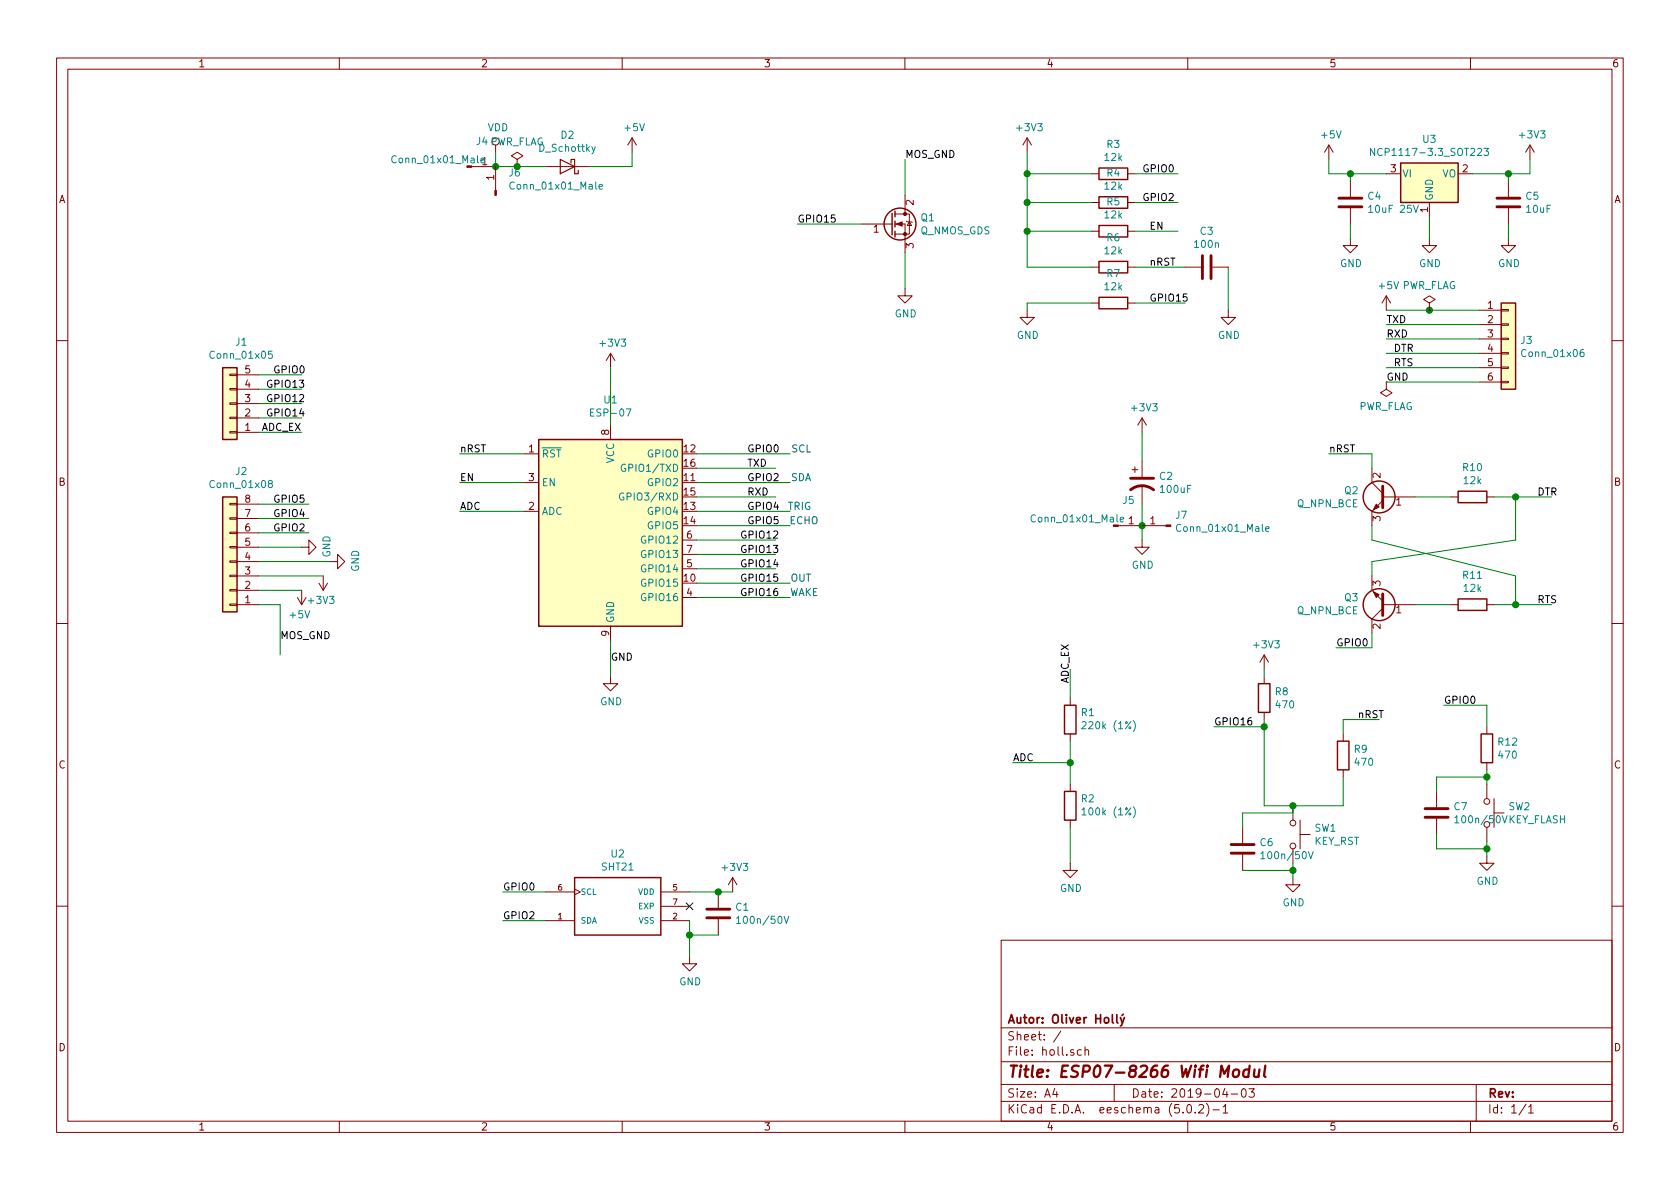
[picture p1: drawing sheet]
EESchema Schematic File Version 4
LIBS:ESP12-cache
EELAYER 26 0
EELAYER END
$Descr A4 11693 8268
encoding utf-8
Sheet 1 1
Title "ESP07-8266 Wifi Modul"
Date "2019-04-03"
Rev ""
Comp "Autor: Oliver Hollý"
Comment1 ""
Comment2 ""
Comment3 ""
Comment4 ""
$EndDescr
$Comp
L power:+3V3 #PWR0101
U 1 1
P 4250 2550
F 0 "#PWR0101" H 4250 2400 50  0001 C CNN
F 1 "+3V3" H 4265 2723 50  0000 C CNN
F 2 "" H 4250 2550 50  0001 C CNN
F 3 "" H 4250 2550 50  0001 C CNN
	1    4250 2550
	1    0    0    -1  
$EndComp
Wire Wire Line
	4250 2550 4250 2950
$Comp
L power:GND #PWR0102
U 1 1
P 4250 4700
F 0 "#PWR0102" H 4250 4450 50  0001 C CNN
F 1 "GND" H 4255 4527 50  0000 C CNN
F 2 "" H 4250 4700 50  0001 C CNN
F 3 "" H 4250 4700 50  0001 C CNN
	1    4250 4700
	1    0    0    -1  
$EndComp
Wire Wire Line
	4250 4700 4250 4450
$Comp
L Regulator_Linear:NCP1117-3.3_SOT223 U3
U 1 1
P 9950 1200
F 0 "U3" H 9950 1442 50  0000 C CNN
F 1 "NCP1117-3.3_SOT223" H 9950 1351 50  0000 C CNN
F 2 "Package_TO_SOT_SMD:SOT-223-3_TabPin2" H 9950 1400 50  0001 C CNN
F 3 "http://www.onsemi.com/pub_link/Collateral/NCP1117-D.PDF" H 10050 950 50  0001 C CNN
	1    9950 1200
	1    0    0    -1  
$EndComp
$Comp
L power:GND #PWR0103
U 1 1
P 9950 1650
F 0 "#PWR0103" H 9950 1400 50  0001 C CNN
F 1 "GND" H 9955 1477 50  0000 C CNN
F 2 "" H 9950 1650 50  0001 C CNN
F 3 "" H 9950 1650 50  0001 C CNN
	1    9950 1650
	1    0    0    -1  
$EndComp
$Comp
L power:GND #PWR0104
U 1 1
P 9400 1650
F 0 "#PWR0104" H 9400 1400 50  0001 C CNN
F 1 "GND" H 9405 1477 50  0000 C CNN
F 2 "" H 9400 1650 50  0001 C CNN
F 3 "" H 9400 1650 50  0001 C CNN
	1    9400 1650
	1    0    0    -1  
$EndComp
$Comp
L power:GND #PWR0105
U 1 1
P 10500 1650
F 0 "#PWR0105" H 10500 1400 50  0001 C CNN
F 1 "GND" H 10505 1477 50  0000 C CNN
F 2 "" H 10500 1650 50  0001 C CNN
F 3 "" H 10500 1650 50  0001 C CNN
	1    10500 1650
	1    0    0    -1  
$EndComp
$Comp
L power:+5V #PWR0106
U 1 1
P 9250 1100
F 0 "#PWR0106" H 9250 950 50  0001 C CNN
F 1 "+5V" H 9265 1273 50  0000 C CNN
F 2 "" H 9250 1100 50  0001 C CNN
F 3 "" H 9250 1100 50  0001 C CNN
	1    9250 1100
	1    0    0    -1  
$EndComp
$Comp
L power:+3V3 #PWR0107
U 1 1
P 10650 1100
F 0 "#PWR0107" H 10650 950 50  0001 C CNN
F 1 "+3V3" H 10665 1273 50  0000 C CNN
F 2 "" H 10650 1100 50  0001 C CNN
F 3 "" H 10650 1100 50  0001 C CNN
	1    10650 1100
	1    0    0    -1  
$EndComp
Wire Wire Line
	9250 1100 9250 1200
Wire Wire Line
	9250 1200 9400 1200
Wire Wire Line
	10650 1100 10650 1200
Wire Wire Line
	10650 1200 10500 1200
Wire Wire Line
	9950 1500 9950 1650
$Comp
L Device:C C5
U 1 1
P 10500 1400
F 0 "C5" H 10615 1446 50  0000 L CNN
F 1 "10uF" H 10615 1355 50  0000 L CNN
F 2 "Capacitor_SMD:C_0805_2012Metric_Pad1.15x1.40mm_HandSolder" H 10538 1250 50  0001 C CNN
F 3 "~" H 10500 1400 50  0001 C CNN
	1    10500 1400
	1    0    0    -1  
$EndComp
$Comp
L Device:C C4
U 1 1
P 9400 1400
F 0 "C4" H 9515 1446 50  0000 L CNN
F 1 "10uF 25V" H 9515 1355 50  0000 L CNN
F 2 "Capacitor_SMD:C_0805_2012Metric_Pad1.15x1.40mm_HandSolder" H 9438 1250 50  0001 C CNN
F 3 "~" H 9400 1400 50  0001 C CNN
	1    9400 1400
	1    0    0    -1  
$EndComp
Wire Wire Line
	9400 1650 9400 1550
Wire Wire Line
	9400 1250 9400 1200
Connection ~ 9400 1200
Wire Wire Line
	9400 1200 9650 1200
Wire Wire Line
	10500 1250 10500 1200
Connection ~ 10500 1200
Wire Wire Line
	10500 1200 10250 1200
Wire Wire Line
	10500 1550 10500 1650
Wire Wire Line
	10300 2250 9650 2250
Wire Wire Line
	10300 2350 9650 2350
Wire Wire Line
	10300 2450 9650 2450
Wire Wire Line
	10300 2550 9650 2550
Text Label 9650 2250 0    50   ~ 0
TXD
Text Label 9700 2450 0    50   ~ 0
DTR
Text Label 9650 2650 0    50   ~ 0
GND
$Comp
L Device:Q_NPN_BCE Q2
U 1 1
P 9650 3450
F 0 "Q2" H 9840 3496 50  0000 L CNN
F 1 "Q_NPN_BCE" H 9840 3405 50  0000 L CNN
F 2 "Package_TO_SOT_SMD:SOT-23" H 9850 3550 50  0001 C CNN
F 3 "~" H 9650 3450 50  0001 C CNN
	1    9650 3450
	-1   0    0    -1  
$EndComp
$Comp
L Device:Q_NPN_BCE Q3
U 1 1
P 9650 4200
F 0 "Q3" H 9840 4154 50  0000 L CNN
F 1 "Q_NPN_BCE" H 9840 4245 50  0000 L CNN
F 2 "Package_TO_SOT_SMD:SOT-23" H 9850 4300 50  0001 C CNN
F 3 "~" H 9650 4200 50  0001 C CNN
	1    9650 4200
	-1   0    0    1   
$EndComp
$Comp
L Device:R R10
U 1 1
P 10250 3450
F 0 "R10" V 10043 3450 50  0000 C CNN
F 1 "12k" V 10134 3450 50  0000 C CNN
F 2 "Resistor_SMD:R_0603_1608Metric" V 10180 3450 50  0001 C CNN
F 3 "~" H 10250 3450 50  0001 C CNN
	1    10250 3450
	0    1    1    0   
$EndComp
$Comp
L Device:R R11
U 1 1
P 10250 4200
F 0 "R11" V 10043 4200 50  0000 C CNN
F 1 "12k" V 10134 4200 50  0000 C CNN
F 2 "Resistor_SMD:R_0603_1608Metric" V 10180 4200 50  0001 C CNN
F 3 "~" H 10250 4200 50  0001 C CNN
	1    10250 4200
	0    1    1    0   
$EndComp
Wire Wire Line
	9850 3450 10100 3450
Wire Wire Line
	9850 4200 10100 4200
Wire Wire Line
	9550 3250 9550 3150
Wire Wire Line
	9550 3150 9250 3150
Wire Wire Line
	9550 4400 9550 4500
Wire Wire Line
	9550 4500 9300 4500
Wire Wire Line
	10400 4200 10550 4200
Wire Wire Line
	10400 3450 10550 3450
Wire Wire Line
	9550 3650 9550 3750
Wire Wire Line
	9550 3750 10550 4000
Wire Wire Line
	10550 4000 10550 4200
Connection ~ 10550 4200
Wire Wire Line
	10550 4200 10800 4200
Wire Wire Line
	9550 4000 9550 3900
Wire Wire Line
	9550 3900 10550 3750
Wire Wire Line
	10550 3750 10550 3450
Connection ~ 10550 3450
Wire Wire Line
	10550 3450 10800 3450
Text Label 10700 3450 0    50   ~ 0
DTR
Text Label 10700 4200 0    50   ~ 0
RTS
Text Label 9250 3150 0    50   ~ 0
nRST
Text Label 9300 4500 0    50   ~ 0
GPIO0
$Comp
L Device:R R12
U 1 1
P 10350 5200
F 0 "R12" H 10420 5246 50  0000 L CNN
F 1 "470" H 10420 5155 50  0000 L CNN
F 2 "Resistor_SMD:R_0603_1608Metric" V 10280 5200 50  0001 C CNN
F 3 "~" H 10350 5200 50  0001 C CNN
	1    10350 5200
	1    0    0    -1  
$EndComp
$Comp
L power:GND #PWR0108
U 1 1
P 10350 5950
F 0 "#PWR0108" H 10350 5700 50  0001 C CNN
F 1 "GND" H 10355 5777 50  0000 C CNN
F 2 "" H 10350 5950 50  0001 C CNN
F 3 "" H 10350 5950 50  0001 C CNN
	1    10350 5950
	1    0    0    -1  
$EndComp
$Comp
L Switch:SW_Push SW2
U 1 1
P 10350 5650
F 0 "SW2" V 10304 5798 50  0000 L CNN
F 1 "KEY_FLASH" V 10395 5798 50  0000 L CNN
F 2 "Button_Switch_SMD:SW_SPST_CK_RS282G05A3" H 10350 5850 50  0001 C CNN
F 3 "" H 10350 5850 50  0001 C CNN
	1    10350 5650
	0    1    1    0   
$EndComp
Wire Wire Line
	10350 5950 10350 5900
Wire Wire Line
	10350 5450 10350 5400
Wire Wire Line
	10350 5050 10350 4900
Wire Wire Line
	10350 4900 10050 4900
Text Label 10050 4900 0    50   ~ 0
GPIO0
$Comp
L power:+3V3 #PWR0109
U 1 1
P 8800 4650
F 0 "#PWR0109" H 8800 4500 50  0001 C CNN
F 1 "+3V3" H 8815 4823 50  0000 C CNN
F 2 "" H 8800 4650 50  0001 C CNN
F 3 "" H 8800 4650 50  0001 C CNN
	1    8800 4650
	1    0    0    -1  
$EndComp
$Comp
L Device:R R8
U 1 1
P 8800 4850
F 0 "R8" H 8870 4896 50  0000 L CNN
F 1 "470" H 8870 4805 50  0000 L CNN
F 2 "Resistor_SMD:R_0603_1608Metric" V 8730 4850 50  0001 C CNN
F 3 "~" H 8800 4850 50  0001 C CNN
	1    8800 4850
	1    0    0    -1  
$EndComp
$Comp
L Switch:SW_Push SW1
U 1 1
P 9000 5800
F 0 "SW1" V 8954 5948 50  0000 L CNN
F 1 "KEY_RST" V 9045 5948 50  0000 L CNN
F 2 "Button_Switch_SMD:SW_SPST_CK_RS282G05A3" H 9000 6000 50  0001 C CNN
F 3 "" H 9000 6000 50  0001 C CNN
	1    9000 5800
	0    1    1    0   
$EndComp
$Comp
L power:GND #PWR0110
U 1 1
P 9000 6100
F 0 "#PWR0110" H 9000 5850 50  0001 C CNN
F 1 "GND" H 9005 5927 50  0000 C CNN
F 2 "" H 9000 6100 50  0001 C CNN
F 3 "" H 9000 6100 50  0001 C CNN
	1    9000 6100
	1    0    0    -1  
$EndComp
Wire Wire Line
	8800 4650 8800 4700
Wire Wire Line
	8800 5000 8800 5050
Wire Wire Line
	8800 5600 9000 5600
$Comp
L Device:R R9
U 1 1
P 9350 5250
F 0 "R9" H 9420 5296 50  0000 L CNN
F 1 "470" H 9420 5205 50  0000 L CNN
F 2 "Resistor_SMD:R_0603_1608Metric" V 9280 5250 50  0001 C CNN
F 3 "~" H 9350 5250 50  0001 C CNN
	1    9350 5250
	1    0    0    -1  
$EndComp
Wire Wire Line
	9000 5600 9350 5600
Wire Wire Line
	9350 5600 9350 5400
Connection ~ 9000 5600
Wire Wire Line
	9350 5100 9350 5000
Wire Wire Line
	9350 5000 9600 5000
Text Label 9450 5000 0    50   ~ 0
nRST
Wire Wire Line
	8800 5050 8450 5050
Connection ~ 8800 5050
Text Label 8450 5050 0    50   ~ 0
GPIO16
Wire Wire Line
	9000 6100 9000 6050
Wire Wire Line
	3650 3550 3200 3550
Text Label 3200 3550 0    50   ~ 0
ADC
$Comp
L Device:R R1
U 1 1
P 7450 5000
F 0 "R1" H 7380 4954 50  0000 R CNN
F 1 "220k (1%)" H 7380 5045 50  0000 R CNN
F 2 "Resistor_SMD:R_0603_1608Metric" V 7380 5000 50  0001 C CNN
F 3 "~" H 7450 5000 50  0001 C CNN
	1    7450 5000
	-1   0    0    1   
$EndComp
$Comp
L Device:R R2
U 1 1
P 7450 5600
F 0 "R2" H 7380 5554 50  0000 R CNN
F 1 "100k (1%)" H 7380 5645 50  0000 R CNN
F 2 "Resistor_SMD:R_0603_1608Metric" V 7380 5600 50  0001 C CNN
F 3 "~" H 7450 5600 50  0001 C CNN
	1    7450 5600
	-1   0    0    1   
$EndComp
Wire Wire Line
	7450 4850 7450 4650
Wire Wire Line
	7450 5450 7450 5300
$Comp
L power:GND #PWR0111
U 1 1
P 7450 6000
F 0 "#PWR0111" H 7450 5750 50  0001 C CNN
F 1 "GND" H 7455 5827 50  0000 C CNN
F 2 "" H 7450 6000 50  0001 C CNN
F 3 "" H 7450 6000 50  0001 C CNN
	1    7450 6000
	1    0    0    -1  
$EndComp
Wire Wire Line
	7450 5750 7450 6000
Connection ~ 7450 5300
Wire Wire Line
	7450 5300 7450 5150
Text Label 7050 5300 0    50   ~ 0
ADC
Text Label 7450 4750 1    50   ~ 0
ADC_EX
$Comp
L power:+3V3 #PWR0112
U 1 1
P 7150 1050
F 0 "#PWR0112" H 7150 900 50  0001 C CNN
F 1 "+3V3" H 7165 1223 50  0000 C CNN
F 2 "" H 7150 1050 50  0001 C CNN
F 3 "" H 7150 1050 50  0001 C CNN
	1    7150 1050
	1    0    0    -1  
$EndComp
$Comp
L Device:R R3
U 1 1
P 7750 1200
F 0 "R3" V 7543 1200 50  0000 C CNN
F 1 "12k" V 7634 1200 50  0000 C CNN
F 2 "Resistor_SMD:R_0603_1608Metric" V 7680 1200 50  0001 C CNN
F 3 "~" H 7750 1200 50  0001 C CNN
	1    7750 1200
	0    1    1    0   
$EndComp
$Comp
L Device:R R4
U 1 1
P 7750 1400
F 0 "R4" V 7543 1400 50  0000 C CNN
F 1 "12k" V 7634 1400 50  0000 C CNN
F 2 "Resistor_SMD:R_0603_1608Metric" V 7680 1400 50  0001 C CNN
F 3 "~" H 7750 1400 50  0001 C CNN
	1    7750 1400
	0    1    1    0   
$EndComp
$Comp
L Device:R R5
U 1 1
P 7750 1600
F 0 "R5" V 7543 1600 50  0000 C CNN
F 1 "12k" V 7634 1600 50  0000 C CNN
F 2 "Resistor_SMD:R_0603_1608Metric" V 7680 1600 50  0001 C CNN
F 3 "~" H 7750 1600 50  0001 C CNN
	1    7750 1600
	0    1    1    0   
$EndComp
$Comp
L Device:R R6
U 1 1
P 7750 1850
F 0 "R6" V 7543 1850 50  0000 C CNN
F 1 "12k" V 7634 1850 50  0000 C CNN
F 2 "Resistor_SMD:R_0603_1608Metric" V 7680 1850 50  0001 C CNN
F 3 "~" H 7750 1850 50  0001 C CNN
	1    7750 1850
	0    1    1    0   
$EndComp
$Comp
L Device:R R7
U 1 1
P 7750 2100
F 0 "R7" V 7543 2100 50  0000 C CNN
F 1 "12k" V 7634 2100 50  0000 C CNN
F 2 "Resistor_SMD:R_0603_1608Metric" V 7680 2100 50  0001 C CNN
F 3 "~" H 7750 2100 50  0001 C CNN
	1    7750 2100
	0    1    1    0   
$EndComp
$Comp
L power:GND #PWR0113
U 1 1
P 7150 2150
F 0 "#PWR0113" H 7150 1900 50  0001 C CNN
F 1 "GND" H 7155 1977 50  0000 C CNN
F 2 "" H 7150 2150 50  0001 C CNN
F 3 "" H 7150 2150 50  0001 C CNN
	1    7150 2150
	1    0    0    -1  
$EndComp
$Comp
L power:GND #PWR0114
U 1 1
P 8550 2150
F 0 "#PWR0114" H 8550 1900 50  0001 C CNN
F 1 "GND" H 8555 1977 50  0000 C CNN
F 2 "" H 8550 2150 50  0001 C CNN
F 3 "" H 8550 2150 50  0001 C CNN
	1    8550 2150
	1    0    0    -1  
$EndComp
Wire Wire Line
	7150 1050 7150 1200
Wire Wire Line
	7150 1200 7600 1200
Wire Wire Line
	7150 1200 7150 1400
Wire Wire Line
	7150 1850 7600 1850
Connection ~ 7150 1200
Wire Wire Line
	7600 1600 7150 1600
Connection ~ 7150 1600
Wire Wire Line
	7150 1600 7150 1850
Wire Wire Line
	7600 1400 7150 1400
Connection ~ 7150 1400
Wire Wire Line
	7150 1400 7150 1600
$Comp
L Device:C C3
U 1 1
P 8400 1850
F 0 "C3" V 8148 1850 50  0000 C CNN
F 1 "100n" V 8239 1850 50  0000 C CNN
F 2 "Capacitor_SMD:C_0603_1608Metric_Pad1.05x0.95mm_HandSolder" H 8438 1700 50  0001 C CNN
F 3 "~" H 8400 1850 50  0001 C CNN
	1    8400 1850
	0    1    1    0   
$EndComp
Wire Wire Line
	7900 1850 8250 1850
Wire Wire Line
	8550 1850 8550 2150
Wire Wire Line
	7150 2100 7150 2150
Wire Wire Line
	7150 2100 7600 2100
Wire Wire Line
	7900 2100 8250 2100
Wire Wire Line
	7900 1600 8200 1600
Wire Wire Line
	7900 1400 8200 1400
Wire Wire Line
	7900 1200 8200 1200
Text Label 7950 1200 0    50   ~ 0
GPIO0
Text Label 7950 1400 0    50   ~ 0
GPIO2
Text Label 8000 1600 0    50   ~ 0
EN
Text Label 8000 1850 0    50   ~ 0
nRST
Text Label 8000 2100 0    50   ~ 0
GPIO15
$Comp
L power:+3V3 #PWR0115
U 1 1
P 7950 3000
F 0 "#PWR0115" H 7950 2850 50  0001 C CNN
F 1 "+3V3" H 7965 3173 50  0000 C CNN
F 2 "" H 7950 3000 50  0001 C CNN
F 3 "" H 7950 3000 50  0001 C CNN
	1    7950 3000
	1    0    0    -1  
$EndComp
$Comp
L Device:CP1 C2
U 1 1
P 7950 3350
F 0 "C2" H 8065 3396 50  0000 L CNN
F 1 "100uF" H 8065 3305 50  0000 L CNN
F 2 "Capacitor_Tantalum_SMD:CP_EIA-7343-31_Kemet-D_Pad2.25x2.55mm_HandSolder" H 7950 3350 50  0001 C CNN
F 3 "https://cdn.sos.sk/productdata/4e/42/7346cb17/tajd107k016rnj.pdf" H 7950 3350 50  0001 C CNN
	1    7950 3350
	1    0    0    -1  
$EndComp
$Comp
L power:GND #PWR0116
U 1 1
P 7950 3750
F 0 "#PWR0116" H 7950 3500 50  0001 C CNN
F 1 "GND" H 7955 3577 50  0000 C CNN
F 2 "" H 7950 3750 50  0001 C CNN
F 3 "" H 7950 3750 50  0001 C CNN
	1    7950 3750
	1    0    0    -1  
$EndComp
Wire Wire Line
	7950 3000 7950 3200
Wire Wire Line
	7950 3500 7950 3650
Wire Wire Line
	3650 3350 3200 3350
Wire Wire Line
	3650 3150 3200 3150
Wire Wire Line
	4850 3150 5500 3150
Wire Wire Line
	4850 3250 5400 3250
Wire Wire Line
	4850 3350 5500 3350
Wire Wire Line
	4850 3450 5400 3450
Wire Wire Line
	4850 3550 5500 3550
Wire Wire Line
	4850 3650 5500 3650
Wire Wire Line
	4850 3750 5400 3750
Wire Wire Line
	4850 3850 5400 3850
Wire Wire Line
	4850 3950 5400 3950
Wire Wire Line
	4850 4050 5500 4050
Wire Wire Line
	4850 4150 5500 4150
Text Label 5200 3150 0    50   ~ 0
GPIO0
Text Label 5200 3250 0    50   ~ 0
TXD
Text Label 5200 3350 0    50   ~ 0
GPIO2
Text Label 5200 3450 0    50   ~ 0
RXD
Text Label 5150 3750 0    50   ~ 0
GPIO12
Text Label 5150 3850 0    50   ~ 0
GPIO13
Text Label 5150 3950 0    50   ~ 0
GPIO14
Text Label 5150 4050 0    50   ~ 0
GPIO15
Text Label 5150 4150 0    50   ~ 0
GPIO16
Text Label 3200 3350 0    50   ~ 0
EN
Text Label 3200 3150 0    50   ~ 0
nRST
$Comp
L RF_Module:ESP-07 U1
U 1 1
P 4250 3750
F 0 "U1" H 4250 4728 50  0000 C CNN
F 1 "ESP-07" H 4250 4637 50  0000 C CNN
F 2 "RF_Module:ESP-07_1" H 4250 3750 50  0001 C CNN
F 3 "http://wiki.ai-thinker.com/_media/esp8266/esp8266_series_modules_user_manual_v1.1.pdf" H 3900 3850 50  0001 C CNN
	1    4250 3750
	1    0    0    -1  
$EndComp
$Comp
L SHT21:SHT21 U2
U 1 1
P 4300 6300
F 0 "U2" H 4300 6667 50  0000 C CNN
F 1 "SHT21" H 4300 6576 50  0000 C CNN
F 2 "SHT21_FOOTPRINT:nove" H 4300 6300 50  0001 L BNN
F 3 "DFN-6 Sensirion" H 4300 6300 50  0001 L BNN
F 4 "None" H 4300 6300 50  0001 L BNN "Field4"
F 5 "SHT21" H 4300 6300 50  0001 L BNN "Field5"
F 6 "Unavailable" H 4300 6300 50  0001 L BNN "Field6"
F 7 "Sensirion AG" H 4300 6300 50  0001 L BNN "Field7"
F 8 "SHT21 Series 3 V -40 to +125 °C Digital Humidity & Temperature Sensor IC - DFN-6" H 4300 6300 50  0001 L BNN "Field8"
	1    4300 6300
	1    0    0    -1  
$EndComp
Wire Wire Line
	3800 6200 3500 6200
Wire Wire Line
	3800 6400 3500 6400
Wire Wire Line
	4800 6200 5000 6200
Wire Wire Line
	4800 6400 4800 6500
$Comp
L power:+3V3 #PWR0117
U 1 1
P 5100 6200
F 0 "#PWR0117" H 5100 6050 50  0001 C CNN
F 1 "+3V3" H 5115 6373 50  0000 C CNN
F 2 "" H 5100 6200 50  0001 C CNN
F 3 "" H 5100 6200 50  0001 C CNN
	1    5100 6200
	1    0    0    -1  
$EndComp
$Comp
L power:GND #PWR0118
U 1 1
P 4800 6650
F 0 "#PWR0118" H 4800 6400 50  0001 C CNN
F 1 "GND" H 4805 6477 50  0000 C CNN
F 2 "" H 4800 6650 50  0001 C CNN
F 3 "" H 4800 6650 50  0001 C CNN
	1    4800 6650
	1    0    0    -1  
$EndComp
$Comp
L Device:C C1
U 1 1
P 5000 6350
F 0 "C1" H 5115 6396 50  0000 L CNN
F 1 "100n/50V" H 5115 6305 50  0000 L CNN
F 2 "Capacitor_SMD:C_0603_1608Metric_Pad1.05x0.95mm_HandSolder" H 5038 6200 50  0001 C CNN
F 3 "~" H 5000 6350 50  0001 C CNN
	1    5000 6350
	1    0    0    -1  
$EndComp
Connection ~ 5000 6200
Wire Wire Line
	5000 6200 5100 6200
Wire Wire Line
	5000 6500 4800 6500
Connection ~ 4800 6500
Wire Wire Line
	4800 6500 4800 6650
Text Label 3500 6200 0    50   ~ 0
GPIO0
Text Label 3500 6400 0    50   ~ 0
GPIO2
NoConn ~ 4800 6300
$Comp
L Device:Q_NMOS_GDS Q1
U 1 1
P 6200 1550
F 0 "Q1" H 6405 1596 50  0000 L CNN
F 1 "Q_NMOS_GDS" H 6405 1505 50  0000 L CNN
F 2 "Package_TO_SOT_SMD:SOT-23" H 6400 1650 50  0001 C CNN
F 3 "~" H 6200 1550 50  0001 C CNN
	1    6200 1550
	1    0    0    -1  
$EndComp
Text Label 5200 3550 0    50   ~ 0
GPIO4
Text Label 5200 3650 0    50   ~ 0
GPIO5
Wire Wire Line
	6000 1550 5550 1550
Text Label 5550 1550 0    50   ~ 0
GPIO15
Wire Wire Line
	6300 1750 6300 2000
$Comp
L power:GND #PWR0119
U 1 1
P 6300 2000
F 0 "#PWR0119" H 6300 1750 50  0001 C CNN
F 1 "GND" H 6305 1827 50  0000 C CNN
F 2 "" H 6300 2000 50  0001 C CNN
F 3 "" H 6300 2000 50  0001 C CNN
	1    6300 2000
	1    0    0    -1  
$EndComp
Wire Wire Line
	6300 1350 6300 1100
Text Notes 5650 3550 2    50   ~ 0
TRIG
Text Notes 5700 3650 2    50   ~ 0
ECHO
Text Notes 5650 3350 2    50   ~ 0
SDA
Text Notes 5650 3150 2    50   ~ 0
SCL
Text Notes 5650 4050 2    50   ~ 0
OUT
Text Notes 5700 4150 2    50   ~ 0
WAKE
Wire Wire Line
	1800 2700 2100 2700
Wire Wire Line
	1800 2800 2100 2800
Wire Wire Line
	1800 2900 2100 2900
Wire Wire Line
	1800 4100 2100 4100
Wire Wire Line
	1800 4000 2250 4000
Wire Wire Line
	1800 3900 2300 3900
$Comp
L power:+5V #PWR02
U 1 1
P 2100 4100
F 0 "#PWR02" H 2100 3950 50  0001 C CNN
F 1 "+5V" H 2115 4273 50  0000 C CNN
F 2 "" H 2100 4100 50  0001 C CNN
F 3 "" H 2100 4100 50  0001 C CNN
	1    2100 4100
	-1   0    0    1   
$EndComp
$Comp
L power:+3V3 #PWR03
U 1 1
P 2250 4000
F 0 "#PWR03" H 2250 3850 50  0001 C CNN
F 1 "+3V3" H 2265 4173 50  0000 C CNN
F 2 "" H 2250 4000 50  0001 C CNN
F 3 "" H 2250 4000 50  0001 C CNN
	1    2250 4000
	-1   0    0    1   
$EndComp
$Comp
L power:GND #PWR04
U 1 1
P 2300 3900
F 0 "#PWR04" H 2300 3650 50  0001 C CNN
F 1 "GND" H 2305 3727 50  0000 C CNN
F 2 "" H 2300 3900 50  0001 C CNN
F 3 "" H 2300 3900 50  0001 C CNN
	1    2300 3900
	0    -1   -1   0   
$EndComp
Wire Wire Line
	1800 3800 2100 3800
$Comp
L power:GND #PWR01
U 1 1
P 2100 3800
F 0 "#PWR01" H 2100 3550 50  0001 C CNN
F 1 "GND" H 2105 3627 50  0000 C CNN
F 2 "" H 2100 3800 50  0001 C CNN
F 3 "" H 2100 3800 50  0001 C CNN
	1    2100 3800
	0    -1   -1   0   
$EndComp
$Comp
L Connector_Generic:Conn_01x06 J3
U 1 1
P 10500 2350
F 0 "J3" H 10580 2342 50  0000 L CNN
F 1 "Conn_01x06" H 10580 2251 50  0000 L CNN
F 2 "Connector_PinSocket_2.54mm:PinSocket_1x06_P2.54mm_Vertical" H 10500 2350 50  0001 C CNN
F 3 "~" H 10500 2350 50  0001 C CNN
	1    10500 2350
	1    0    0    -1  
$EndComp
$Comp
L power:+5V #PWR05
U 1 1
P 9650 2150
F 0 "#PWR05" H 9650 2000 50  0001 C CNN
F 1 "+5V" H 9665 2323 50  0000 C CNN
F 2 "" H 9650 2150 50  0001 C CNN
F 3 "" H 9650 2150 50  0001 C CNN
	1    9650 2150
	1    0    0    -1  
$EndComp
Text Label 1850 2900 0    50   ~ 0
GPIO14
Wire Wire Line
	1800 2600 2100 2600
$Comp
L power:PWR_FLAG #FLG0102
U 1 1
P 9650 2650
F 0 "#FLG0102" H 9650 2725 50  0001 C CNN
F 1 "PWR_FLAG" H 9650 2823 50  0000 C CNN
F 2 "" H 9650 2650 50  0001 C CNN
F 3 "~" H 9650 2650 50  0001 C CNN
	1    9650 2650
	-1   0    0    1   
$EndComp
Text Label 4250 4600 0    50   ~ 0
GND
Wire Wire Line
	9650 2650 10300 2650
Wire Wire Line
	10300 2150 9950 2150
Connection ~ 9950 2150
$Comp
L power:PWR_FLAG #FLG0101
U 1 1
P 9950 2150
F 0 "#FLG0101" H 9950 2225 50  0001 C CNN
F 1 "PWR_FLAG" H 9950 2324 50  0000 C CNN
F 2 "" H 9950 2150 50  0001 C CNN
F 3 "~" H 9950 2150 50  0001 C CNN
	1    9950 2150
	1    0    0    -1  
$EndComp
$Comp
L Device:D_Schottky D2
U 1 1
P 3950 1150
F 0 "D2" H 3950 934 50  0000 C CNN
F 1 "D_Schottky" H 3950 1025 50  0000 C CNN
F 2 "Diode_SMD:D_SOD-123" H 3950 1150 50  0001 C CNN
F 3 "~" H 3950 1150 50  0001 C CNN
	1    3950 1150
	-1   0    0    1   
$EndComp
$Comp
L power:VDD #PWR06
U 1 1
P 3450 1050
F 0 "#PWR06" H 3450 900 50  0001 C CNN
F 1 "VDD" H 3467 1223 50  0000 C CNN
F 2 "Connector_Pin:Pin_D1.1mm_L8.5mm_W2.5mm_FlatFork" H 3450 1050 50  0001 C CNN
F 3 "" H 3450 1050 50  0001 C CNN
	1    3450 1050
	1    0    0    -1  
$EndComp
$Comp
L power:+5V #PWR07
U 1 1
P 4400 1050
F 0 "#PWR07" H 4400 900 50  0001 C CNN
F 1 "+5V" H 4415 1223 50  0000 C CNN
F 2 "" H 4400 1050 50  0001 C CNN
F 3 "" H 4400 1050 50  0001 C CNN
	1    4400 1050
	1    0    0    -1  
$EndComp
Wire Wire Line
	3450 1050 3450 1150
Wire Wire Line
	3450 1150 3600 1150
Wire Wire Line
	9650 2150 9950 2150
Wire Wire Line
	4100 1150 4400 1150
Wire Wire Line
	4400 1150 4400 1050
Text Label 6300 1100 0    50   ~ 0
MOS_GND
Wire Wire Line
	1800 3000 2100 3000
Text Label 1900 3700 0    50   ~ 0
GPIO2
Text Label 1900 2600 0    50   ~ 0
GPIO0
Text Label 1900 3500 0    50   ~ 0
GPIO5
Text Label 1900 3600 0    50   ~ 0
GPIO4
Text Label 1850 2700 0    50   ~ 0
GPIO13
Text Label 1850 2800 0    50   ~ 0
GPIO12
Text Label 2100 3000 2    50   ~ 0
ADC_EX
Text Label 1950 4450 0    50   ~ 0
MOS_GND
Wire Wire Line
	1800 4200 1950 4200
Wire Wire Line
	1950 4200 1950 4550
$Comp
L Connector_Generic:Conn_01x08 J2
U 1 1
P 1600 3900
F 0 "J2" H 1520 3275 50  0000 C CNN
F 1 "Conn_01x08" H 1520 3366 50  0000 C CNN
F 2 "Connector_PinSocket_2.54mm:PinSocket_1x08_P2.54mm_Vertical" H 1600 3900 50  0001 C CNN
F 3 "~" H 1600 3900 50  0001 C CNN
	1    1600 3900
	-1   0    0    1   
$EndComp
Wire Wire Line
	1800 3600 2150 3600
Wire Wire Line
	1800 3700 2150 3700
Wire Wire Line
	1800 3500 2150 3500
Text Label 9650 2350 0    50   ~ 0
RXD
Text Label 9700 2550 0    50   ~ 0
RTS
Wire Wire Line
	8800 5050 8800 5600
$Comp
L power:PWR_FLAG #FLG0103
U 1 1
P 3600 1150
F 0 "#FLG0103" H 3600 1225 50  0001 C CNN
F 1 "PWR_FLAG" H 3600 1324 50  0000 C CNN
F 2 "" H 3600 1150 50  0001 C CNN
F 3 "~" H 3600 1150 50  0001 C CNN
	1    3600 1150
	1    0    0    -1  
$EndComp
Wire Wire Line
	3600 1150 3800 1150
$Comp
L Connector:Conn_01x01_Male J4
U 1 1
P 3250 1150
F 0 "J4" H 3356 1328 50  0000 C CNN
F 1 "Conn_01x01_Male" H 3050 1200 50  0000 C CNN
F 2 "Connector_PinHeader_2.54mm:PinHeader_1x01_P2.54mm_Vertical" H 3250 1150 50  0001 C CNN
F 3 "~" H 3250 1150 50  0001 C CNN
	1    3250 1150
	1    0    0    -1  
$EndComp
Connection ~ 3450 1150
$Comp
L Connector_Generic:Conn_01x05 J1
U 1 1
P 1600 2800
F 0 "J1" H 1520 2375 50  0000 C CNN
F 1 "Conn_01x05" H 1520 2466 50  0000 C CNN
F 2 "Connector_PinSocket_2.54mm:PinSocket_1x05_P2.54mm_Vertical" H 1600 2800 50  0001 C CNN
F 3 "~" H 1600 2800 50  0001 C CNN
	1    1600 2800
	-1   0    0    1   
$EndComp
$Comp
L Connector:Conn_01x01_Male J5
U 1 1
P 7750 3650
F 0 "J5" H 7856 3828 50  0000 C CNN
F 1 "Conn_01x01_Male" H 7500 3700 50  0000 C CNN
F 2 "Connector_PinHeader_2.54mm:PinHeader_1x01_P2.54mm_Vertical" H 7750 3650 50  0001 C CNN
F 3 "~" H 7750 3650 50  0001 C CNN
	1    7750 3650
	1    0    0    -1  
$EndComp
Connection ~ 7950 3650
Wire Wire Line
	7950 3650 7950 3750
$Comp
L Connector:Conn_01x01_Male J6
U 1 1
P 3450 1350
F 0 "J6" V 3603 1263 50  0000 R CNN
F 1 "Conn_01x01_Male" V 3512 1263 50  0000 R CNN
F 2 "TestPoint:TestPoint_Pad_2.0x2.0mm" H 3450 1350 50  0001 C CNN
F 3 "~" H 3450 1350 50  0001 C CNN
	1    3450 1350
	0    -1   -1   0   
$EndComp
$Comp
L Connector:Conn_01x01_Male J7
U 1 1
P 8150 3650
F 0 "J7" H 8123 3580 50  0000 R CNN
F 1 "Conn_01x01_Male" H 8123 3671 50  0000 R CNN
F 2 "TestPoint:TestPoint_Pad_2.0x2.0mm" H 8150 3650 50  0001 C CNN
F 3 "~" H 8150 3650 50  0001 C CNN
	1    8150 3650
	-1   0    0    1   
$EndComp
Connection ~ 3600 1150
Wire Wire Line
	7050 5300 7450 5300
$Comp
L Device:C C7
U 1 1
P 10000 5650
F 0 "C7" H 10115 5696 50  0000 L CNN
F 1 "100n/50V" H 10115 5605 50  0000 L CNN
F 2 "Capacitor_SMD:C_0603_1608Metric_Pad1.05x0.95mm_HandSolder" H 10038 5500 50  0001 C CNN
F 3 "~" H 10000 5650 50  0001 C CNN
	1    10000 5650
	1    0    0    -1  
$EndComp
Wire Wire Line
	10350 5400 10000 5400
Wire Wire Line
	10000 5400 10000 5500
Connection ~ 10350 5400
Wire Wire Line
	10350 5400 10350 5350
Wire Wire Line
	10350 5900 10000 5900
Wire Wire Line
	10000 5900 10000 5800
Connection ~ 10350 5900
Wire Wire Line
	10350 5900 10350 5850
$Comp
L Device:C C6
U 1 1
P 8650 5900
F 0 "C6" H 8765 5946 50  0000 L CNN
F 1 "100n/50V" H 8765 5855 50  0000 L CNN
F 2 "Capacitor_SMD:C_0603_1608Metric_Pad1.05x0.95mm_HandSolder" H 8688 5750 50  0001 C CNN
F 3 "~" H 8650 5900 50  0001 C CNN
	1    8650 5900
	1    0    0    -1  
$EndComp
Wire Wire Line
	8650 5750 8650 5650
Wire Wire Line
	8650 5650 9000 5650
Wire Wire Line
	9000 5650 9000 5600
Wire Wire Line
	8650 6050 9000 6050
Connection ~ 9000 6050
Wire Wire Line
	9000 6050 9000 6000
$EndSCHEMATC
